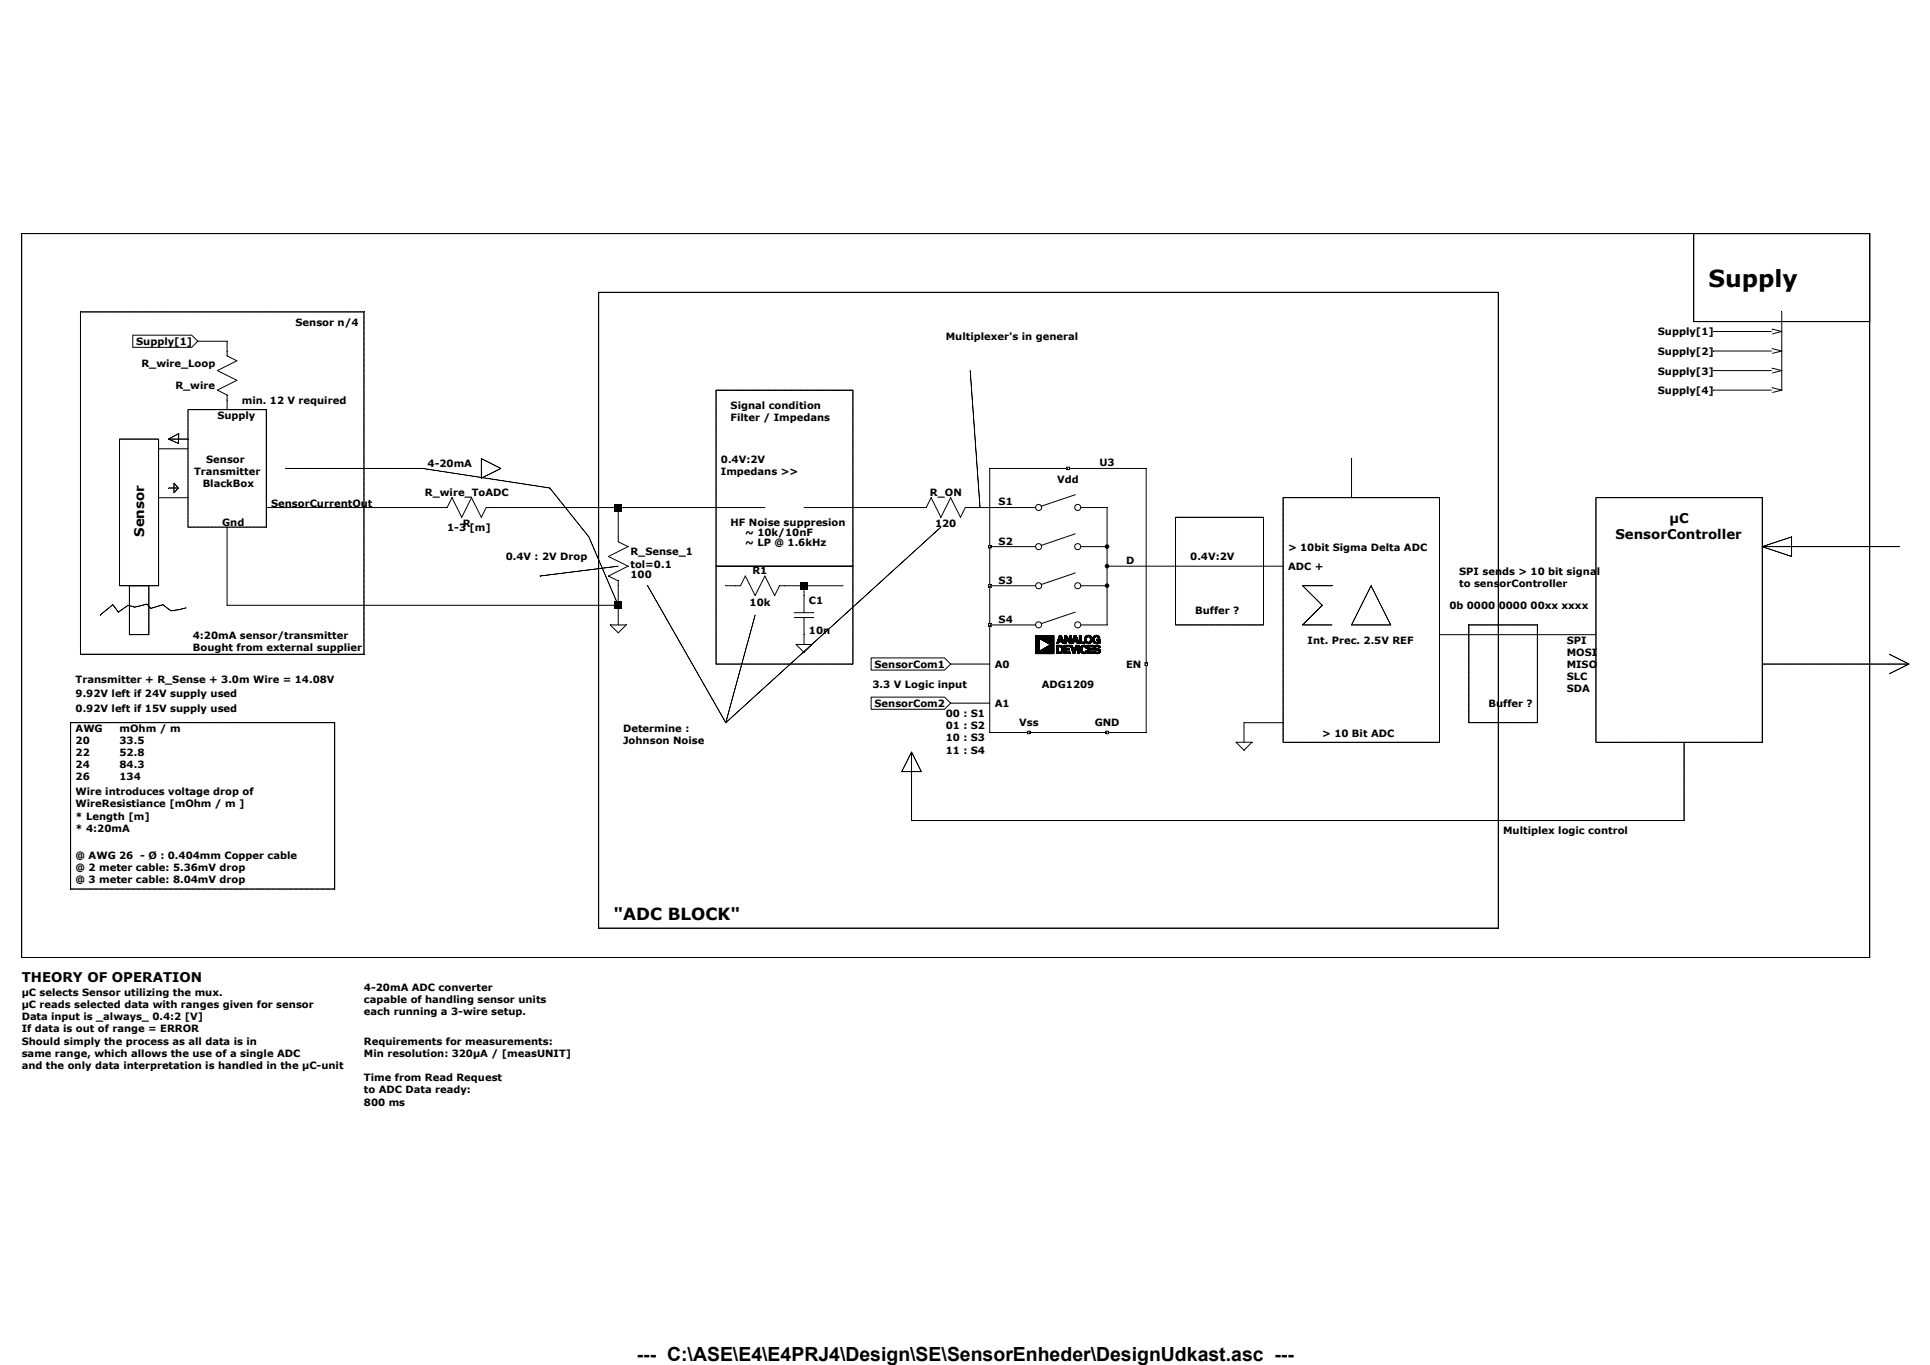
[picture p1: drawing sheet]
Version 4
SHEET 1 3476 2148
WIRE 2704 -1872 2608 -1872
WIRE 2720 -1872 2720 -1904
WIRE 176 -1856 128 -1856
WIRE 176 -1840 176 -1856
WIRE 2704 -1840 2608 -1840
WIRE 2720 -1840 2720 -1872
WIRE 2704 -1808 2608 -1808
WIRE 2720 -1808 2720 -1840
WIRE 2704 -1776 2608 -1776
WIRE 2720 -1776 2720 -1808
WIRE 176 -1744 176 -1760
WIRE 112 -1680 64 -1680
WIRE 112 -1600 64 -1600
WIRE 2016 -1600 2016 -1664
WIRE 528 -1584 240 -1584
WIRE 816 -1584 608 -1584
WIRE 1056 -1584 816 -1584
WIRE 1312 -1584 1120 -1584
WIRE 1424 -1584 1392 -1584
WIRE 816 -1536 816 -1584
WIRE 1904 -1488 1680 -1488
WIRE 1008 -1456 992 -1456
WIRE 1120 -1456 1088 -1456
WIRE 1184 -1456 1120 -1456
WIRE 1120 -1440 1120 -1456
WIRE 176 -1424 176 -1552
WIRE 816 -1424 816 -1456
WIRE 816 -1424 176 -1424
WIRE 816 -1392 816 -1424
WIRE 2416 -1376 2160 -1376
WIRE 1120 -1360 1120 -1376
WIRE 1424 -1328 1360 -1328
WIRE 1424 -1264 1360 -1264
WIRE 1904 -1232 1840 -1232
WIRE 1840 -1200 1840 -1232
FLAG 2608 -1872 Supply[1]
FLAG 2608 -1840 Supply[2]
FLAG 2608 -1808 Supply[3]
FLAG 2608 -1776 Supply[4]
FLAG 816 -1392 0
FLAG 128 -1856 Supply[1]
IOPIN 128 -1856 In
FLAG 1360 -1328 SensorCom1
IOPIN 1360 -1328 In
FLAG 1360 -1264 SensorCom2
IOPIN 1360 -1264 In
FLAG 1840 -1200 0
FLAG 1120 -1360 0
BUSTAP 2704 -1872 2720 -1872
BUSTAP 2704 -1840 2720 -1840
BUSTAP 2704 -1808 2720 -1808
BUSTAP 2704 -1776 2720 -1776
SYMBOL res 800 -1552 R0
WINDOW 39 36 60 Left 2
SYMATTR InstName R_Sense_1
SYMATTR Value 100
SYMATTR SpiceLine tol=0.1
SYMBOL Switches\\ADG1209 1552 -1328 R0
SYMATTR InstName U3
SYMBOL res 624 -1600 R90
WINDOW 0 0 56 VBottom 2
WINDOW 3 32 56 VTop 2
SYMATTR InstName R_wire_ToADC
SYMBOL res 192 -1744 R180
WINDOW 0 36 76 Left 2
WINDOW 3 36 40 Left 2
SYMATTR InstName R_wire_Loop
SYMATTR Value R_wire
SYMBOL res 1408 -1600 R90
WINDOW 0 0 56 VBottom 2
WINDOW 3 32 56 VTop 2
SYMATTR InstName R_ON
SYMATTR Value 120
SYMBOL res 1104 -1472 R90
WINDOW 0 0 56 VBottom 2
WINDOW 3 32 56 VTop 2
SYMATTR InstName R1
SYMATTR Value 10k
SYMBOL cap 1104 -1440 R0
SYMATTR InstName C1
SYMATTR Value 10n
TEXT 2600 -1960 Left 5 ;Supply
TEXT -72 -1016 Left 2 ;@ AWG 26  - Ø : 0.404mm Copper cable\n@ 2 meter cable: 5.36mV drop\n@ 3 meter cable: 8.04mV drop
TEXT -72 -1304 Left 2 ;Transmitter + R_Sense + 3.0m Wire = 14.08V
TEXT -72 -1280 Left 2 ;9.92V left if 24V supply used
TEXT -72 -1256 Left 2 ;0.92V left if 15V supply used
TEXT 176 -1664 Center 2 ;Sensor \nTransmitter
TEXT 32 -1536 VLeft 3 ;Sensor
TEXT 632 -1504 Left 2 ;0.4V : 2V Drop
TEXT 200 -1760 Left 2 ;min. 12 V required
TEXT 248 -1592 Left 2 ;SensorCurrentOut
TEXT 160 -1736 Left 2 ;Supply
TEXT 1000 -1752 Left 2 ;Signal condition \nFilter / Impedans
TEXT 984 -1664 Left 2 ;0.4V:2V \nImpedans >>
TEXT 1352 -1248 Left 2 ;00 : S1\n01 : S2\n10 : S3\n11 : S4
TEXT 1232 -1296 Left 2 ;3.3 V Logic input
TEXT 1912 -1520 Left 2 ;> 10bit Sigma Delta ADC
TEXT 1944 -1368 Left 2 ;Int. Prec. 2.5V REF
TEXT 2176 -1424 Left 2 ;0b 0000 0000 00xx xxxx
TEXT 1912 -1488 Left 2 ;ADC +
TEXT 2264 -1056 Left 2 ;Multiplex logic control
TEXT 1968 -1216 Left 2 ;> 10 Bit ADC
TEXT 2192 -1480 Left 2 ;SPI sends > 10 bit signal \nto sensorController
TEXT 1024 -1528 Left 2 ;~ LP @ 1.6kHz
TEXT 1024 -1544 Left 2 ;~ 10k/10nF
TEXT 1000 -1560 Left 2 ;HF Noise suppresion
TEXT -72 -1120 Left 2 ;Wire introduces voltage drop of\nWireResistiance [mOhm / m ]  \n* Length [m] \n* 4:20mA
TEXT 824 -1224 Left 2 ;Determine :\nJohnson Noise
TEXT 288 -1888 Left 2 ;Sensor n/4
TEXT -72 -1224 Left 2 ;AWG\n20\n22\n24\n26
TEXT 0 -1224 Left 2 ;mOhm / m\n33.5\n52.8\n84.3\n134
TEXT 808 -920 Left 4 ;"ADC BLOCK"
TEXT 1352 -1864 Left 2 ;Multiplexer's in general
TEXT 2552 -1568 Center 3 ;µC\nSensorController
TEXT 2368 -1368 Left 2 ;SPI\nMOSI\nMISO\nSLC\nSDA
TEXT 1752 -1504 Left 2 ;0.4V:2V
TEXT -160 -792 Left 2 ;µC selects Sensor utilizing the mux. \nµC reads selected data with ranges given for sensor\nData input is _always_ 0.4:2 [V]\nIf data is out of range = ERROR\nShould simply the process as all data is in \nsame range, which allows the use of a single ADC \nand the only data interpretation is handled in the µC-unit
TEXT -160 -816 Left 3 ;THEORY OF OPERATION
TEXT 400 -800 Left 2 ;4-20mA ADC converter\ncapable of handling sensor units\neach running a 3-wire setup.
TEXT 400 -712 Left 2 ;Requirements for measurements:\nMin resolution: 320µA / [measUNIT]\n \nTime from Read Request \nto ADC Data ready:\n800 ms
TEXT 120 -1376 Left 2 ;4:20mA sensor/transmitter \nBought from external supplier
TEXT 168 -1560 Left 2 ;Gnd
TEXT 1760 -1416 Left 2 ;Buffer ?
TEXT 2240 -1264 Left 2 ;Buffer ?
TEXT 536 -1552 Left 2 ;1-3 [m]
TEXT 504 -1656 Left 2 ;4-20mA
TEXT 136 -1624 Left 2 ;BlackBox
LINE Normal -11 -1425 -32 -1408 2
LINE Normal -2 -1413 -11 -1425 2
LINE Normal 14 -1424 -2 -1413 2
LINE Normal 25 -1421 14 -1424 2
LINE Normal 45 -1426 25 -1421 2
LINE Normal 51 -1419 45 -1426 2
LINE Normal 71 -1425 51 -1419 2
LINE Normal 84 -1415 71 -1425 2
LINE Normal 98 -1417 84 -1415 2
LINE Normal 109 -1420 98 -1417 2
LINE Normal 80 -1696 112 -1696 2
LINE Normal 97 -1705 80 -1696 2
LINE Normal 96 -1689 97 -1705 2
LINE Normal 80 -1696 96 -1689 2
LINE Normal 96 -1616 80 -1616 2
LINE Normal 89 -1624 96 -1616 2
LINE Normal 89 -1608 89 -1624 2
LINE Normal 96 -1616 89 -1608 2
LINE Normal 2560 -1072 2560 -1200 2
LINE Normal 1296 -1072 2560 -1072 2
LINE Normal 1296 -1184 1296 -1072 2
LINE Normal 1280 -1152 1296 -1184 2
LINE Normal 1312 -1152 1280 -1152 2
LINE Normal 1296 -1184 1312 -1152 2
LINE Normal 1936 -1456 1984 -1456 2
LINE Normal 1968 -1424 1936 -1456 2
LINE Normal 1936 -1392 1968 -1424 2
LINE Normal 1984 -1392 1936 -1392 2
LINE Normal 2080 -1392 2016 -1392 2
LINE Normal 2048 -1456 2080 -1392 2
LINE Normal 2016 -1392 2048 -1456 2
LINE Normal 1392 -1808 1408 -1584 2
LINE Normal 992 -1232 864 -1456 2
LINE Normal 1040 -1408 992 -1232 2
LINE Normal 992 -1232 1344 -1552 2
LINE Normal 816 -1488 688 -1472 2
LINE Normal 2688 -1520 2912 -1520 2
LINE Normal 2736 -1536 2688 -1520 2
LINE Normal 2736 -1504 2736 -1536 2
LINE Normal 2688 -1520 2736 -1504 2
LINE Normal 2928 -1328 2688 -1328 2
LINE Normal 2896 -1344 2928 -1328 2
LINE Normal 2928 -1328 2896 -1312 2
LINE Normal 336 -1648 272 -1648 1
LINE Normal 496 -1648 336 -1648 1
LINE Normal 704 -1616 496 -1648 1
LINE Normal 768 -1536 704 -1616 1
LINE Normal 816 -1424 768 -1536 1
LINE Normal 592 -1664 624 -1648 2
LINE Normal 592 -1632 592 -1664 2
LINE Normal 624 -1648 592 -1632 2
RECTANGLE Normal 2864 -1888 2576 -2032 2
RECTANGLE Normal 240 -1552 112 -1744 1
RECTANGLE Normal 64 -1456 0 -1696 2
RECTANGLE Normal 48 -1376 16 -1456 2
RECTANGLE Normal 1200 -1488 976 -1776 2
RECTANGLE Normal 2160 -1200 1904 -1600 2
RECTANGLE Normal 2688 -1200 2416 -1600 2
RECTANGLE Normal 2864 -848 -160 -2032 2
RECTANGLE Normal 1200 -1328 976 -1488 2
RECTANGLE Normal 400 -1344 -64 -1904 2
RECTANGLE Normal 2256 -896 784 -1936 2
RECTANGLE Normal 352 -960 -80 -1232 2
RECTANGLE Normal 1872 -1568 1728 -1392 2
RECTANGLE Normal 2320 -1232 2208 -1392 2
